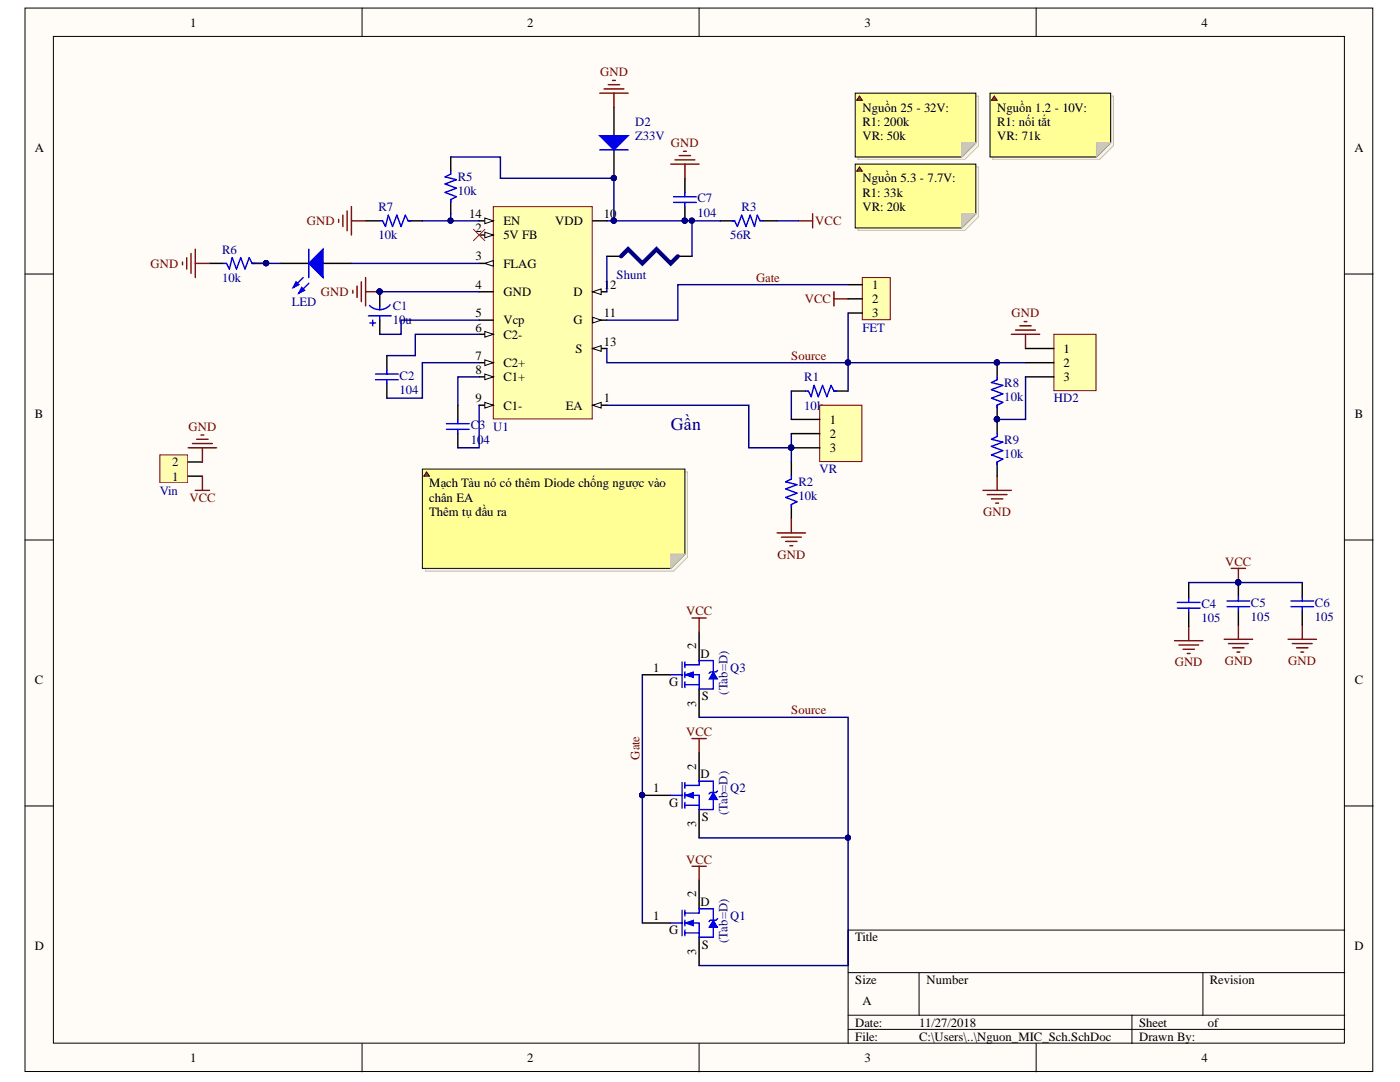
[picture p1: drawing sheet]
# Altium project Nguon_MIC.PrjPcb
1 sheet, 26 parts. Net scope: global (net labels, ports and power ports of the same name join across sheets).
Board file: Nguon_MIC_PCB.PcbDoc

## Sheet Nguon_MIC_Sch.SchDoc
size A

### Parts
C1  value 10u  [C5mm]  (hidden comment: Cap Pol1)
C2  value 104  [CN1.5]  (hidden comment: Cap)
C3  value 104  [CN1.5]  (hidden comment: Cap)
C4  value 105  [CN1.5]  (hidden comment: Cap)
C5  value 105  [CN1.5]  (hidden comment: Cap)
C6  value 105  [CN1.5]  (hidden comment: Cap)
C7  value 104  [CN1.5]  (hidden comment: Cap)
D2  Z33V  [1N4148]
FET  Header 3  [Header 3 - 150mil]  (value not drawn)
HD2  Header 3  [BIG_Header 3]  (value not drawn)
LED  LED SMD  [LED_0805_Blue]  (value not drawn)
Q1  IRF3205  [TO-220]  (value not drawn)
Q2  IRF3205  [TO-220]  (value not drawn)
Q3  IRF3205  [TO-220]  (value not drawn)
R1  10k  [SM-0805]
R2  10k  [SM-0805]
R3  56R  [R2W]
R5  10k  [SM-0805]
R6  10k  [SM-0805]
R7  10k  [SM-0805]
R8  10k  [SM-0805]
R9  10k  [SM-0805]
Shunt  Shunt  [Shunt 5mR]  (value not drawn)
U1  MIC5158  [SOIC14]  (value not drawn)
Vin  Header 2  [HEAD2T]  (value not drawn)
VR  Header 3  [BIG_Header 3]  (value not drawn)

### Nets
GND: C1.2 C4.1 C5.1 C6.1 C7.2 D2.1(A) HD2.1 R2.1 R6.2 R7.2 R9.1 U1.4(GND) Vin.2
VCC: C4.2 C5.2 C6.2 FET.2 Q1.2(D) Q2.2(D) Q3.2(D) R3.2 Vin.1
Gate: FET.1 Q1.1(G) Q2.1(G) Q3.1(G) U1.11(G)
Source: FET.3 HD2.2 Q1.3(S) Q2.3(S) Q3.3(S) R1.1 R8.2 U1.13(S)
NetC1_1: C1.1 U1.5(Vcp)
NetC2_1: C2.1 U1.7(C2+)
NetC2_2: C2.2 U1.6(C2-)
NetC3_1: C3.1 U1.9(C1-)
NetC3_2: C3.2 U1.8(C1+)
NetC7_1: C7.1 D2.2(K) R3.1 R5.2 Shunt.1 U1.10(VDD)
NetHD2_3: HD2.3 R8.1 R9.2
NetLED_1: LED.1(A) U1.3(FLAG)
NetLED_2: LED.2(K) R6.1
NetR1_2: R1.2 VR.1
NetR2_2: R2.2 U1.1(EA) VR.2 VR.3
NetR5_1: R5.1 R7.1 U1.14(EN)
NetShunt_2: Shunt.2 U1.12(D)

Not connected (* = marked no-connect by the designer): U1 2(5V_FB)*

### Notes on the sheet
- Phải tính toán R3 cho kỹ, tính dòng cực đại mà zener chịu được, Trảnh để chết IC, nhất là với nguồn 27V
- Nguồn 1.2 - 10V:
  R1: nối tắt
  VR: 71k
- Nguồn 25 - 32V:
  R1: 200k
  VR: 50k
- Nguồn 5.3 - 7.7V:
  R1: 33k
  VR: 20k
- Cần thêm tụ lọc đầu ra.
- Gần
- Nên thiết kế header bắt vít trên mạch luôn cho cứng cáp
- (near C3) Mạch Tàu nó có thêm Diode chống ngược vào chân EA
  Thêm tụ đầu ra
- Nếu thiết kế Van ở trên mạch thì đi dây lớn hơn nữa
- Dùng các FET // rất dễ chết FET do độ mở của các FET khác nhau, khó mà cân xứng được. Nên chọn 1 FET có chân SOT-227
  Nhưng cần chú ý đến Vgs của các FET. Ngay cả đấu // cũng chỉ có IRFZ44 là thích hợp. IRF740 mở 1 FET ok, mở 3 FET là có vấn đề (với mạch nguồn 6V3)
